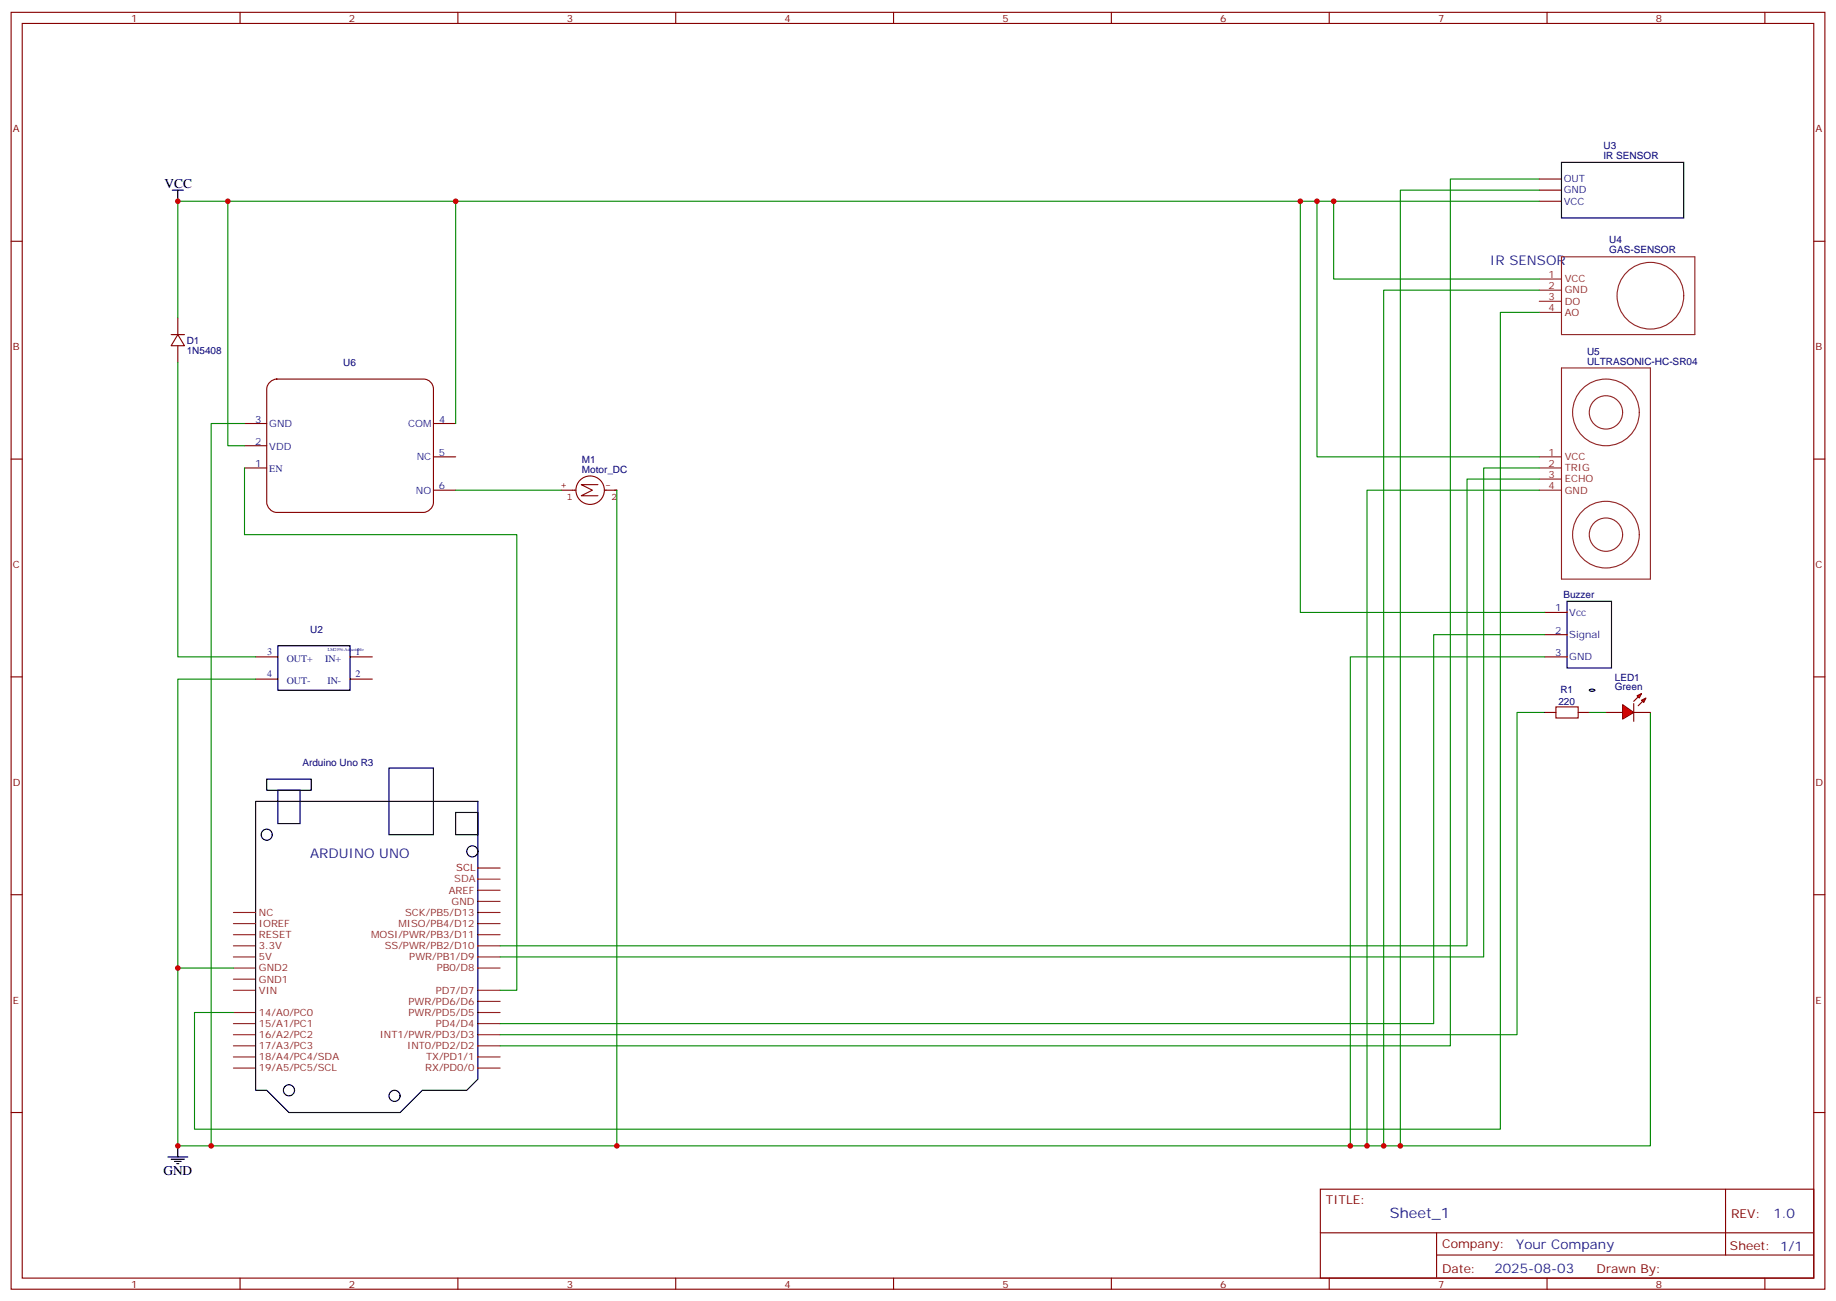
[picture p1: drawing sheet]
<svg xmlns="http://www.w3.org/2000/svg" width="583mm" height="413mm" viewBox="0 0 583 413" stroke-linecap="round" stroke-linejoin="round" font-family="sans-serif">
<g fill="none" stroke="#870000" stroke-width=".35">
<path d="M3.5 3.9h575.8v405.4h-575.8zM7.1 7.4h568.6v398.3h-568.6zM76.2 3.9v3.5M145.3 3.9v3.5M214.5 3.9v3.5M283.6 3.9v3.5M352.8 3.9v3.5M421.9 3.9v3.5M491.1 3.9v3.5M560.2 3.9v3.5M488.6 56.8h7.1M3.5 76.6h3.6"/>
<path d="M488.6 60.4h7.1M488.6 63.9h7.1M575.7 76.6h3.6M3.5 145.7h3.6M575.7 145.7h3.6M490.4 194.4h7M3.5 214.9h3.6M81.1 208.5h7.1M81.1 215.6h7.1M111.1 208.5h7.1M111.1 215.6h7.1M490.4 208.5h7"/>
<path d="M490.4 201.5h7M575.7 214.9h3.6M3.5 284h3.6M575.7 284h3.6M3.5 353.2h3.6M575.7 353.2h3.6M419.1 377.5h156.6v28.2h-156.6zM547.7 377.5v20.9M419.1 391.4h156.5M456 398.4h119.6M456 391.4v14.1M76.2 405.7v3.6"/>
<path d="M145.3 405.7v3.6M214.5 405.7v3.6M283.6 405.7v3.6M352.8 405.7v3.6M421.9 405.7v3.6M491.1 405.7v3.6M560.2 405.7v3.6"/>
</g>
<g fill="none" stroke="#8c2424" stroke-width=".35">
<path d="M488.6 88.6h7.1M488.6 92.1h7.1M488.6 95.6h7.1M488.6 99.2h7.1M495.7 81.5h42.3v24.7h-42.3zM495.7 116.8h28.2v67h-28.2zM488.6 145h7.1M488.6 148.6h7.1M488.6 152.1h7.1M488.6 155.6h7.1M74.1 296.7h7M74.1 293.2h7"/>
<path d="M74.1 289.7h7M151.7 296.7h7M151.7 293.2h7M151.7 289.7h7M151.7 286.1h7M151.7 282.6h7M74.1 314.4h7M74.1 307.3h7M74.1 303.8h7M74.1 300.2h7M74.1 310.8h7M151.7 317.9h7"/>
<path d="M151.7 314.4h7M151.7 307.3h7M151.7 303.8h7M151.7 300.2h7M74.1 339.1h7M74.1 335.5h7M74.1 332h7M74.1 328.5h7M74.1 324.9h7M74.1 321.4h7M151.7 339.1h7M151.7 335.5h7"/>
<path d="M151.7 332h7M151.7 328.5h7M151.7 324.9h7M151.7 321.4h7"/>
<circle cx="523.9" cy="93.9" r="10.6"/>
<circle cx="509.8" cy="130.9" r="10.6"/>
<circle cx="509.8" cy="130.9" r="5.3"/>
<circle cx="509.8" cy="169.7" r="10.6"/>
<circle cx="509.8" cy="169.7" r="5.3"/>
</g>
<path d="M151.7 279.1h7" fill="none" stroke="#933" stroke-width=".35"/>
<path d="M151.7 275.6h7" fill="none" stroke="#900" stroke-width=".35"/>
<g fill="none" stroke="#000" stroke-width=".35">
<path d="M495.7 51.5h38.8v17.7h-38.8zM497.4 190.9h14.1v21.2h-14.1zM88.2 205h22.9v14.1h-22.9zM81.1 254.4h70.6v88.2l-3.5 3.5h-14.1l-7.1 7.1h-35.3l-7-7.1h-3.6zM84.7 247.3h14.1v3.6h-14.1zM88.2 250.9h7v10.5h-7zM123.5 243.8h14.1v21.2h-14.1zM144.6 257.9h7.1v7.1h-7.1zM53.3 367.3h6.3M54.3 368h4.3M55.4 368.7h2.1M56.1 369.4h.7"/>
<path d="M56.4 363.7v3.6"/>
<circle cx="84.7" cy="265" r="1.76"/>
<circle cx="149.9" cy="270.3" r="1.76"/>
<circle cx="91.7" cy="346.1" r="1.76"/>
<circle cx="125.2" cy="347.9" r="1.76"/>
</g>
<path d="M488.6 56.8h-28.2v275.2h-301.7M488.6 99.2h-12.4v259.3h-414.5v-37.1h12.4M488.6 148.6h-17.6v155.2h-312.3M488.6 152.1h-22.9v148.1h-307M490.4 201.5h-35.3v123.4h-296.4M523.9 226.2v137.5h-467.5v-56.4h17.7" fill="none" stroke="#008700" stroke-width=".35"/>
<g fill="#f00" stroke="#870000" stroke-width=".35">
<path d="M515.1 223.7l3.5 2.5-3.5 2.1z"/>
<path d="M518.6 223.3v5.7z"/>
</g>
<g fill="#870000" stroke="#870000" stroke-width=".35">
<path d="M518.6 222.6l1.4-1.4z"/>
<path d="M521.4 222.6l-1.4 1.4z"/>
</g>
<g fill="#f00" stroke="#870000" stroke-width=".35">
<path d="M519.6 220.9l1.5-.7-.8 1.4z"/>
<path d="M521.1 222.3l1.4-.7-.7 1.4z"/>
</g>
<path d="M490.4 226.2h3.5M500.9 226.2h3.6M509.8 226.2h5.3M518.6 226.2h5.3" fill="none" stroke="#870000" stroke-width=".35"/>
<path d="M504.5 219a1.02 1.02 0 0 1 1.7 .2 1.02 1.02 0 0 1-1.7-.2z" fill="none" stroke="#000" stroke-width=".35"/>
<path d="M81.1 215.6h-24.7v91.7M490.4 226.2h-8.9v102.3h-322.8M504.5 226.2h5.3" fill="none" stroke="#008700" stroke-width=".35"/>
<path d="M493.9 224.4h7v3.5h-7z" fill="none" stroke="#a10000" stroke-width=".35"/>
<path d="M178.2 155.6h4.6M187.3 151.1a4.5 4.5 0 0 0-4 6.5 4.5 4.5 0 0 0 7.6 .8 4.5 4.5 0 0 0-2.6-7.2l-.8-.1M189.8 153.8h-5.3l3.5 1.8-3.5 1.8h5.3M191.8 155.6h4" fill="none" stroke="#850000" stroke-width=".35"/>
<path d="M85.5 121.5a3.4 3.4 0 0 1 2.3-1.2h46.6a3.2 3.2 0 0 1 3.2 3.2v36a3.4 3.4 0 0 1-3.2 3.2h-46.6a3.4 3.4 0 0 1-3.1-3.2v-36l.1-.7z" fill="#fff" stroke="#870000" stroke-width=".35"/>
<path d="M54.3 106.2h4.3M56.4 106.2l2.2 3.5h-4.3zM56.4 100.9v5.3M56.4 109.7v5.3M77.6 134.4h7.1M137.6 134.4h7M77.6 148.6h7.1M77.6 141.5h7.1M137.6 145h7M137.6 155.6h7" fill="none" stroke="#870000" stroke-width=".35"/>
<g fill="none" stroke="#008700" stroke-width=".35">
<path d="M72.3 63.9v77.6h5.3M144.6 63.9v70.5M412.7 63.9v130.5h77.7M418 63.9v81.1h70.6M423.3 63.9v24.7h65.3M488.6 60.4h-44.1v303.3M488.6 63.9h-432.2v37M488.6 92.1h-49.4v271.6M56.4 115v93.5h24.7M77.6 134.4h-10.6v229.3M77.6 148.6v21.1h86.4v144.7h-5.3M144.6 155.6h33.6"/>
<path d="M195.8 155.6v208.1M488.6 155.6h-54.7v208.1M490.4 208.5h-61.8v155.2"/>
</g>
<path d="M54.7 60.4h3.5M56.4 60.4v3.5" fill="none" stroke="#000" stroke-width=".35"/>
<g fill="#c00">
<circle cx="56.4" cy="307.3" r=".88"/>
<circle cx="56.4" cy="363.7" r=".88"/>
<circle cx="195.8" cy="363.7" r=".88"/>
<circle cx="444.5" cy="363.7" r=".88"/>
<circle cx="439.2" cy="363.7" r=".88"/>
<circle cx="433.9" cy="363.7" r=".88"/>
<circle cx="428.6" cy="363.7" r=".88"/>
<circle cx="67" cy="363.7" r=".88"/>
<circle cx="56.4" cy="63.9" r=".88"/>
<circle cx="412.8" cy="63.9" r=".88"/>
<circle cx="418" cy="63.9" r=".88"/>
<circle cx="423.3" cy="63.9" r=".88"/>
<circle cx="144.6" cy="63.9" r=".88"/>
<circle cx="72.3" cy="63.9" r=".88"/>
</g>
<text font-size="4.6" fill="#00f" x="441.2" y="386.5">Sheet_1</text>
<g font-size="4.2">
<text x="52.2" y="59.7">VCC</text>
<text x="51.9" y="372.9">GND</text>
</g>
<g font-size="4.2" fill="#00f">
<text x="472.9" y="84.1">IR SENSOR</text>
<text x="98.4" y="272.3">ARDUINO UNO</text>
<text x="562.9" y="386.8">1.0</text>
<text x="481.3" y="396.3">Your Company</text>
<text x="474.4" y="404.1">2025-08-03</text>
</g>
<g font-size="3.9" fill="#800">
<text x="420.9" y="382.1">TITLE:</text>
<text x="549.5" y="386.8">REV:</text>
<text x="457.8" y="396.3">Company:</text>
<text x="549.1" y="396.9">Sheet: 1/1</text>
<text x="457.8" y="404">Date:</text>
<text x="506.8" y="404.1">Drawn By:</text>
</g>
<g font-size="3.2" fill="#800">
<text x="41.6" y="6.9">1</text>
<text x="110.8" y="6.9">2</text>
<text x="179.9" y="6.9">3</text>
<text x="249.1" y="6.9">4</text>
<text x="318.2" y="6.9">5</text>
<text x="387.3" y="6.9">6</text>
<text x="456.5" y="6.9">7</text>
<text x="525.6" y="6.9">8</text>
<text x="4.1" y="42">A</text>
<text x="576.3" y="42">A</text>
<text x="4.1" y="111.2">B</text>
<text x="576.3" y="111.2">B</text>
<text x="4.1" y="180.3">C</text>
<text x="576.3" y="180.3">C</text>
<text x="4.1" y="249.4">D</text>
<text x="576.3" y="249.4">D</text>
<text x="4.1" y="318.6">E</text>
<text x="576.3" y="318.6">E</text>
<text x="41.6" y="408.7">1</text>
<text x="110.8" y="408.7">2</text>
<text x="179.9" y="408.7">3</text>
<text x="249.1" y="408.7">4</text>
<text x="318.2" y="408.7">5</text>
<text x="387.3" y="408.7">6</text>
<text x="456.5" y="408.7">7</text>
<text x="525.6" y="408.7">8</text>
</g>
<g font-size="3.2" fill="#000080">
<text x="509" y="47.4">U3</text>
<text x="509" y="50.5">IR SENSOR</text>
<text x="510.8" y="77.2">U4</text>
<text x="510.8" y="80.5">GAS-SENSOR</text>
<text x="59.3" y="112.3">1N5408</text>
<text x="59.3" y="109.1">D1</text>
<text x="503.8" y="112.7">U5</text>
<text x="108.9" y="116.2">U6</text>
<text x="503.8" y="115.7">ULTRASONIC-HC-SR04</text>
<text x="184.7" y="147">M1</text>
<text x="184.7" y="150">Motor_DC</text>
<text x="496.3" y="189.8">Buzzer</text>
<text x="98.5" y="200.9">U2</text>
<text x="495.3" y="220.1">R1</text>
<text x="512.6" y="219.1">Green</text>
<text x="512.6" y="216.1">LED1</text>
<text x="494.7" y="223.8">220</text>
<text x="96" y="243.3">Arduino Uno R3</text>
</g>
<g font-size="3.2" fill="#00f">
<text x="496.4" y="57.9">OUT</text>
<text x="496.4" y="61.4">GND</text>
<text x="496.4" y="64.9">VCC</text>
<text x="81" y="134.2">3</text>
<text x="85.5" y="135.7">GND</text>
<text x="129.6" y="135.7">COM</text>
<text x="139.4" y="134.2">4</text>
<text x="81" y="141.3">2</text>
<text x="85.5" y="142.7">VDD</text>
<text x="81" y="148.4">1</text>
<text x="85.5" y="149.8">EN</text>
<text x="132.3" y="146.1">NC</text>
<text x="139.3" y="144.7">5</text>
<text x="139.3" y="155.3">6</text>
<text x="132" y="156.7">NO</text>
<text x="493.6" y="194.1">1</text>
<text x="498.1" y="195.5">Vcc</text>
<text x="493.6" y="201.1">2</text>
<text x="498.1" y="202.5">Signal</text>
<text x="84.8" y="207.8">3</text>
<text x="112.9" y="207.8">1</text>
<text x="493.6" y="208.2">3</text>
<text x="498.1" y="209.6">GND</text>
<text x="84.8" y="214.9">4</text>
<text x="91" y="210.1">OUT+</text>
<text x="103.2" y="210.1">IN+</text>
<text x="112.9" y="214.9">2</text>
<text x="91" y="217.2">OUT-</text>
<text x="103.9" y="217.2">IN-</text>
</g>
<g font-size="3.2" fill="#8d2323">
<text x="491.5" y="88.2">1</text>
<text x="496.7" y="89.6">VCC</text>
<text x="491.5" y="91.8">2</text>
<text x="491.5" y="95.3">3</text>
<text x="496.7" y="93.2">GND</text>
<text x="491.5" y="98.8">4</text>
<text x="496.7" y="96.7">DO</text>
<text x="496.7" y="100.2">AO</text>
<text x="491.5" y="144.7">1</text>
<text x="491.5" y="148.2">2</text>
<text x="496.7" y="146.1">VCC</text>
<text x="496.7" y="149.6">TRIG</text>
<text x="491.5" y="151.7">3</text>
<text x="491.5" y="155.3">4</text>
<text x="496.7" y="153.1">ECHO</text>
<text x="496.7" y="156.7">GND</text>
<text x="142.4" y="283.7">AREF</text>
<text x="143.4" y="287.2">GND</text>
<text x="82.2" y="290.7">NC</text>
<text x="128.6" y="290.7">SCK/PB5/D13</text>
<text x="82.2" y="297.8">RESET</text>
<text x="82.2" y="294.3">IOREF</text>
<text x="117.8" y="297.8">MOSI/PWR/PB3/D11</text>
<text x="126.5" y="294.3">MISO/PB4/D12</text>
<text x="82.2" y="304.8">5V</text>
<text x="82.2" y="301.3">3.3V</text>
<text x="122.1" y="301.3">SS/PWR/PB2/D10</text>
<text x="129.9" y="304.8">PWR/PB1/D9</text>
<text x="82.2" y="311.9">GND1</text>
<text x="82.2" y="308.4">GND2</text>
<text x="138.6" y="308.4">PB0/D8</text>
<text x="82.2" y="315.4">VIN</text>
<text x="138.4" y="315.4">PD7/D7</text>
<text x="82.2" y="322.5">14/A0/PC0</text>
<text x="129.7" y="322.5">PWR/PD5/D5</text>
<text x="129.7" y="318.9">PWR/PD6/D6</text>
<text x="82.2" y="329.5">16/A2/PC2</text>
<text x="82.2" y="326">15/A1/PC1</text>
<text x="120.5" y="329.5">INT1/PWR/PD3/D3</text>
<text x="138.4" y="326">PD4/D4</text>
<text x="82.2" y="333.1">17/A3/PC3</text>
<text x="129.2" y="333.1">INT0/PD2/D2</text>
<text x="82.2" y="340.1">19/A5/PC5/SCL</text>
<text x="82.2" y="336.6">18/A4/PC4/SDA</text>
<text x="135" y="340.1">RX/PD0/0</text>
<text x="135.2" y="336.6">TX/PD1/1</text>
</g>
<g font-size="3.2" fill="#840000">
<text x="178" y="154.9">+</text>
<text x="192.1" y="154.9">-</text>
<text x="179.9" y="158.6">1</text>
<text x="194" y="158.6">2</text>
</g>
<text font-size="3.2" fill="#933" x="144.2" y="280.1">SDA</text>
<text font-size="3.2" fill="#900" x="144.8" y="276.6">SCL</text>
<text font-size="1.4" fill="#00f" x="104.1" y="206.8">LM2596 Adjustable</text>
</svg>
